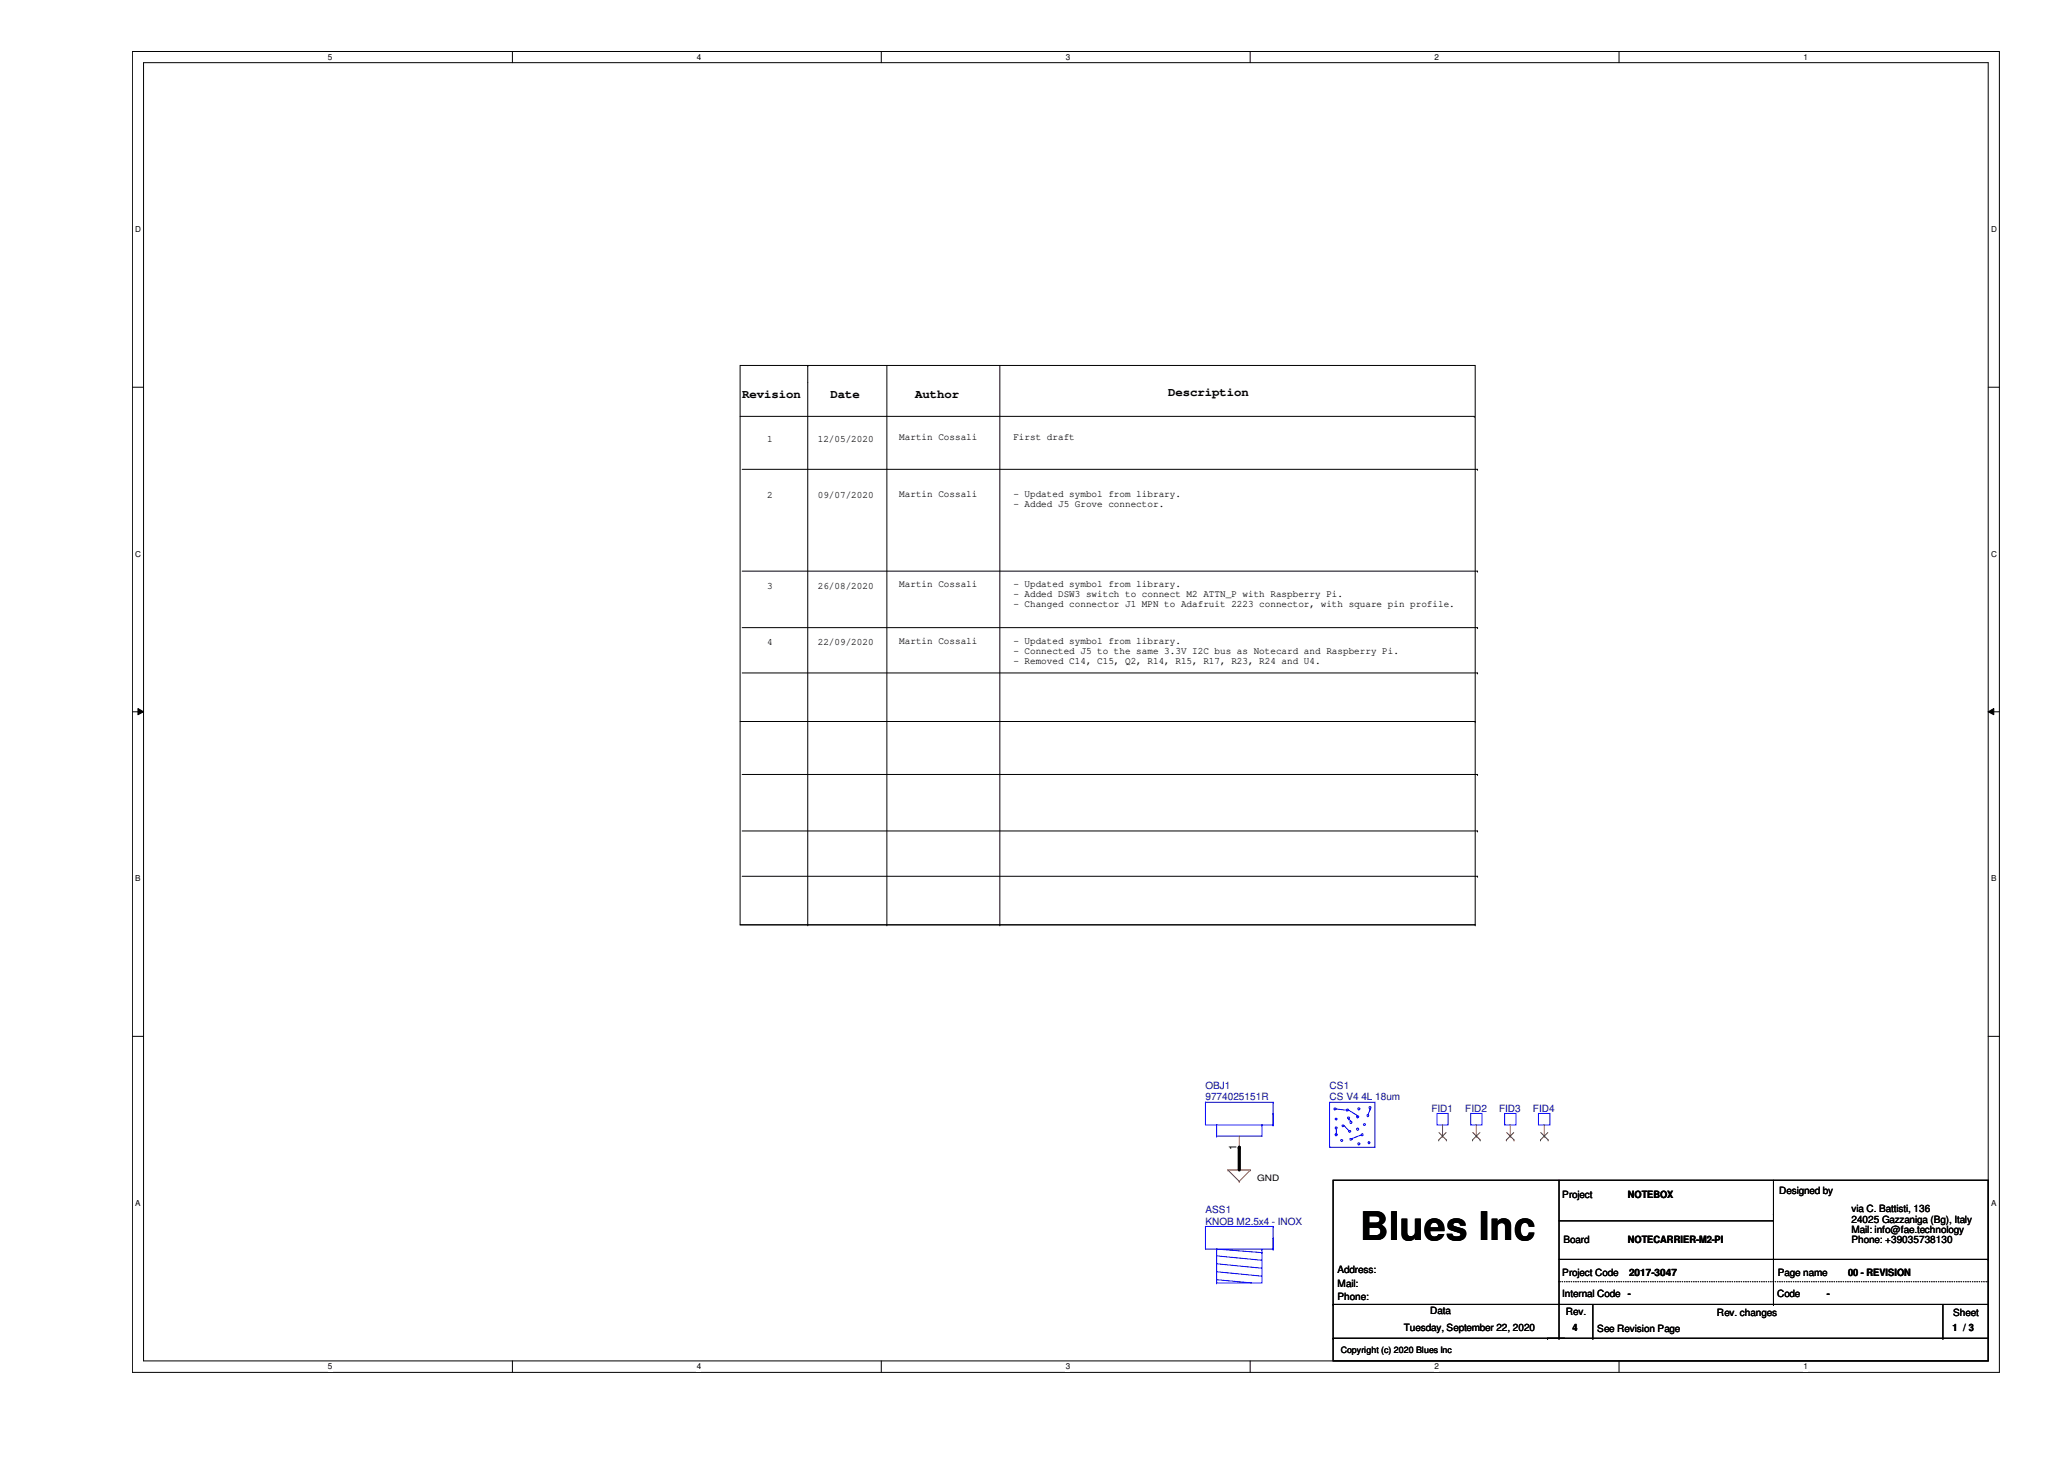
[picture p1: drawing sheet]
<svg xmlns="http://www.w3.org/2000/svg" width="297mm" height="210mm" viewBox="0 0 297 210" stroke-linecap="round" stroke-linejoin="round" font-family="sans-serif">
<path d="M19.1 7.4h268.6v190h-268.6zM20.7 9h265.4v186.8h-265.4z" fill="none" stroke="#000" stroke-width=".14"/>
<g fill="#fff">
<path d="M47.2 7.6h.6v1.3h-.6z"/>
<path d="M47.2 196h.6v1.3h-.6z"/>
</g>
<path d="M73.7 7.4v1.6M73.7 195.8v1.6" fill="none" stroke="#000" stroke-width=".14"/>
<g fill="#fff">
<path d="M100.3 7.6h.6v1.3h-.6z"/>
<path d="M100.3 196h.6v1.3h-.6z"/>
</g>
<path d="M126.8 7.4v1.6M126.8 195.8v1.6" fill="none" stroke="#000" stroke-width=".14"/>
<g fill="#fff">
<path d="M153.4 7.6h.6v1.3h-.6z"/>
<path d="M153.4 196h.6v1.3h-.6z"/>
</g>
<path d="M179.9 7.4v1.6M179.9 195.8v1.6" fill="none" stroke="#000" stroke-width=".14"/>
<g fill="#fff">
<path d="M206.5 7.6h.6v1.3h-.6z"/>
<path d="M206.5 196h.6v1.3h-.6z"/>
</g>
<path d="M233 7.4v1.6M233 195.8v1.6" fill="none" stroke="#000" stroke-width=".14"/>
<g fill="#fff">
<path d="M259.5 7.6h.6v1.3h-.6z"/>
<path d="M259.5 196h.6v1.3h-.6z"/>
<path d="M19.5 32.3h.8v1.4h-.8z"/>
<path d="M286.6 32.3h.8v1.4h-.8z"/>
<path d="M19.5 79h.8v1.3h-.8z"/>
<path d="M286.6 79h.8v1.3h-.8z"/>
</g>
<path d="M19.1 55.7h1.6M286.1 55.7h1.6" fill="none" stroke="#000" stroke-width=".14"/>
<g fill="#fff">
<path d="M19.5 125.7h.7v1.3h-.7z"/>
<path d="M286.6 125.7h.7v1.3h-.7z"/>
</g>
<path d="M19.1 102.4h1.6M19.9 101.9l.8 .5-.8 .4zM286.1 102.4l.8-.5v.9zM286.1 102.4h1.6" fill="none" stroke="#000" stroke-width=".14"/>
<path d="M19.9 101.9l.8 .5-.8 .4zM286.1 102.4l.8-.5v.9z" fill="#000"/>
<g fill="#fff">
<path d="M19.5 172.4h.7v1.3h-.7z"/>
<path d="M286.6 172.4h.7v1.3h-.7z"/>
</g>
<g fill="none" stroke="#000" stroke-width=".14">
<path d="M106.5 52.6h105.8v80.5h-105.8zM106.5 59.9h105.7M116.2 52.6h.1M116.2 52.6v80.5M127.6 52.6v80.5M143.9 52.6v80.5M212.2 59.9h.1M106.8 67.5h105.8M212.6 67.5h.1M106.8 82.2h105.8M106.8 90.3h105.8M106.8 96.8h105.8"/>
<path d="M212.6 82.2h.1M212.6 90.3h.1M212.6 96.8h.1M106.5 103.8h105.8M106.8 111.4h105.8M106.8 119.5h105.8M212.3 103.8h.1M212.6 111.4h.1M212.6 119.5h.1M106.5 133.1h105.8M106.8 126.1h105.8M116.2 133.1h.1"/>
<path d="M127.6 133.1h.1M143.9 133.1h.1M212.3 133.1h.1M212.6 126.1h.1M19.1 149.1h1.6M286.1 149.1h1.6M191.9 169.8h94.2v26h-94.2zM224.4 169.8v22.7M224.4 175.6h30.8M255.2 174.7h.1M255.2 175.6h.1M255.2 169.8v17.9"/>
<path d="M191.9 192.5h.1M191.9 187.7h.1M191.9 192.5h94.2M191.9 187.7h94.2M222.7 192.5h.1M224.4 192.5h.1M224.4 181.2h61.7M229.2 192.5h.1M229.2 187.7v4.8M255.2 187.7h.1M279.6 192.5h.1M279.6 187.7v4.8"/>
<path d="M286.1 181.2h.1"/>
</g>
<g fill="none" stroke="#f00" stroke-width=".14">
<path d="M176.7 168.3h.1M176.7 168.3h3.3M176.7 168.3l1.7 1.7M178.4 170h.1M178.4 165.1h.1M178.4 163.4v1.7M180 168.3h.1M180 168.3l-1.6 1.7M207.6 163.4h.1M207.6 161.8v1.6M212.5 163.4h.1M212.5 161.8v1.6"/>
<path d="M217.3 163.4h.1M217.3 161.8v1.6M222.3 163.4h.1M222.3 161.8v1.6"/>
</g>
<path d="M224.4 184.4h61.7M286.1 184.4h.1" fill="none" stroke="#000" stroke-width=".14" stroke-dasharray="0 .3"/>
<g fill="none" stroke="#00f" stroke-width=".14">
<path d="M173.5 158.6h.1M173.5 158.6v3.2h9.7M173.5 158.6h9.7M183.2 158.6h.1M183.2 158.6v3.2M191.3 158.6h6.6v6.5h-6.6zM192 159.4h.2v.2h-.2zM192.3 159.6l1.5 .1M193.8 159.7h.1M193.8 159.6l.3 .1-.2 .2zM194.1 159.7l1.3 .8M195.4 159.4h.3v.2h-.3z"/>
<path d="M197.1 159.2h.2v.3h-.2zM197.2 159.6h.1M197.2 159.6l-.3 .8M173.5 176.4h.1M173.5 176.4h9.7M173.5 176.4v3.3h9.7M175.1 179.7h.1M175.1 161.8h.1M175.1 163.4h.1M175.1 161.8v1.6M175.1 179.7v4.9M175.1 179.7l6.5 .5"/>
<path d="M181.6 179.7h.1M181.6 161.8h.1M181.6 161.8v1.6h-6.5M181.6 179.7v4.9h-6.5M183.2 176.4h.1M183.2 178.1h.1M183.2 179.7h.1M183.2 160.2h.1M183.2 161.8h.1M183.2 176.4v3.3M192.2 160.9l.2 .1-.1 .1zM192.2 162.2h.2v.2h-.2z"/>
<path d="M192.2 163.1h.2v.3h-.2zM192.3 163.1h.1M192.3 162.5v.6M193 164l.3 .1-.2 .1zM193.2 161.9l.2 .1-.1 .1zM193.5 162l.6 .6M194 160.7l.2 .1-.1 .2zM194.1 161h.1M194.1 162.6h.1M194.1 161l.3 .3M194.1 162.7l.3 .1-.2 .1zM194.3 161.4h.2v.2h-.2z"/>
<path d="M194.3 163.8l.3 .1-.2 .1zM194.6 163.8h.1M195.3 162.3h.2v.2h-.2zM195.3 160.6h.2v.2h-.2zM195.4 160.5h.1M195.4 164.5h.3v.2h-.3zM195.9 163.3l-1.3 .5M196 163.1l.2 .1-.2 .2zM196.2 161.7l.3 .1-.2 .1zM196.8 160.4l.2 .1-.1 .2zM196.9 164.3l.2 .1-.1 .1zM206.8 160.2h1.6v1.6h-1.6z"/>
<path d="M211.7 160.2h1.6v1.6h-1.6zM216.5 160.2h1.7v1.6h-1.7zM221.4 160.2h1.7v1.6h-1.7zM175.1 184.6h.1M175.1 180.7h.1M175.1 181.8h.1M175.1 183h.1M175.1 184.1h.1M175.1 180.7l6.5 .6M175.1 181.8l6.5 .7M175.1 183l6.5 .6M175.1 184.1l5 .5"/>
<path d="M181.6 180.2h.1"/>
</g>
<g fill="none" stroke="#804000" stroke-width=".14">
<path d="M207.1 164h.1M207.1 162.9l1.1 1.1M208.1 162.9l-1 1.1M208.2 164h.1M211.9 164h.1M212 162.9l1 1.1M213 162.9l-1.1 1.1M213 164h.1M216.8 164h.1M216.8 162.9l1.1 1.1M217.8 162.9l-1 1.1M217.9 164h.1"/>
<path d="M221.7 164h.1M221.7 162.9l1.1 1.1M222.8 162.9l-1.1 1.1M222.8 164h.1"/>
</g>
<path d="M178.4 165.1v3.2" fill="none" stroke="#000" stroke-width=".47"/>
<circle cx="178.4" cy="165.1" r=".23" fill="#000"/>
<text font-size="5.7" x="195.7" y="178.3">Blues Inc</text>
<g font-size="1.8">
<text x="106.8" y="57.2">Revision</text>
<text x="119.5" y="57.2">Date</text>
<text x="131.7" y="57.2">Author</text>
<text x="168.1" y="57">Description</text>
</g>
<text font-size="1.5" x="178" y="165.4" transform="rotate(-90 178 165.4)">1</text>
<g font-size="1.4">
<text x="110.4" y="63.5">1</text>
<text x="117.7" y="63.5">12/05/2020</text>
<text x="129.4" y="63.4">Martin Cossali</text>
<text x="145.8" y="63.4">First draft</text>
<text x="110.4" y="71.7">2</text>
<text x="117.7" y="71.7">09/07/2020</text>
<text x="129.4" y="71.5">Martin Cossali</text>
<text x="145.8" y="71.5">- Updated symbol from library.</text>
<text x="145.8" y="72.9">- Added J5 Grove connector.</text>
<text x="110.4" y="84.7">3</text>
<text x="117.7" y="84.7">26/08/2020</text>
<text x="129.4" y="84.5">Martin Cossali</text>
<text x="145.8" y="84.5">- Updated symbol from library.</text>
<text x="145.8" y="85.9">- Added DSW3 switch to connect M2 ATTN_P with Raspberry Pi.</text>
<text x="145.8" y="87.4">- Changed connector J1 MPN to Adafruit 2223 connector, with square pin profile.</text>
<text x="110.4" y="92.8">4</text>
<text x="117.7" y="92.8">22/09/2020</text>
<text x="129.4" y="92.6">Martin Cossali</text>
<text x="145.8" y="92.6">- Updated symbol from library.</text>
<text x="145.8" y="94.1">- Connected J5 to the same 3.3V I2C bus as Notecard and Raspberry Pi.</text>
<text x="145.8" y="95.5">- Removed C14, C15, Q2, R14, R15, R17, R23, R24 and U4.</text>
<text x="224.8" y="172.4">Project</text>
<text x="234.3" y="172.4">NOTEBOX</text>
<text x="256" y="171.8">Designed by</text>
<text x="225" y="178.8">Board</text>
<text x="234.3" y="178.8">NOTECARRIER-M2-PI</text>
<text x="266.4" y="174.4">via C. Battisti, 136</text>
<text x="266.4" y="175.9">24025 Gazzaniga (Bg), Italy</text>
<text x="266.4" y="177.4">Mail: info@fae.technology</text>
<text x="266.4" y="178.9">Phone: +39035738130</text>
<text x="192.5" y="183.2">Address:</text>
<text x="192.5" y="185.1">Mail:</text>
<text x="224.8" y="183.5">Project Code</text>
<text x="234.4" y="183.5">2017-3047</text>
<text x="255.9" y="183.5">Page name</text>
<text x="266" y="183.5">00 - REVISION</text>
<text x="192.5" y="187.1">Phone:</text>
<text x="202" y="191.5">Tuesday, September 22, 2020</text>
<text x="205.8" y="189">Data</text>
<text x="224.8" y="186.6">Internal Code</text>
<text x="225.3" y="189.2">Rev.</text>
<text x="226.3" y="191.5">4</text>
<text x="229.9" y="191.6">See Revision Page</text>
<text x="234.3" y="186.6">-</text>
<text x="247.1" y="189.4">Rev. changes</text>
<text x="255.7" y="186.6">Code</text>
<text x="262.9" y="186.6">-</text>
<text x="281" y="191.5">1 /// 3</text>
<text x="281" y="191.5">1</text>
<text x="281.1" y="189.4">Sheet</text>
<text x="283.3" y="191.5">3</text>
</g>
<g font-size="1.4" fill="#000080">
<text x="173.5" y="156.7">OBJ1</text>
<text x="173.5" y="158.3">9774025151R</text>
<text x="191.3" y="156.7">CS1</text>
<text x="191.3" y="158.3">CS V4 4L 18um</text>
<text x="206" y="159.9">FID1</text>
<text x="210.9" y="159.9">FID2</text>
<text x="215.7" y="159.9">FID3</text>
<text x="220.6" y="159.9">FID4</text>
<text x="173.5" y="174.5">ASS1</text>
<text x="173.5" y="176.2">KNOB M2.5x4 - INOX</text>
</g>
<g font-size="1.3">
<text x="180.9" y="169.8">GND</text>
<text x="193" y="194.7">Copyright (c) 2020 Blues Inc</text>
</g>
<g font-size="1.2">
<text x="47.2" y="8.6">5</text>
<text x="100.3" y="8.6">4</text>
<text x="153.4" y="8.6">3</text>
<text x="206.5" y="8.6">2</text>
<text x="259.5" y="8.6">1</text>
<text x="19.5" y="33.4">D</text>
<text x="286.6" y="33.4">D</text>
<text x="19.5" y="80.1">C</text>
<text x="286.6" y="80.1">C</text>
<text x="19.5" y="126.8">B</text>
<text x="286.6" y="126.8">B</text>
<text x="19.5" y="173.5">A</text>
<text x="286.6" y="173.5">A</text>
<text x="47.2" y="197">5</text>
<text x="100.3" y="197">4</text>
<text x="153.4" y="197">3</text>
<text x="206.5" y="197">2</text>
<text x="259.5" y="197">1</text>
</g>
</svg>
